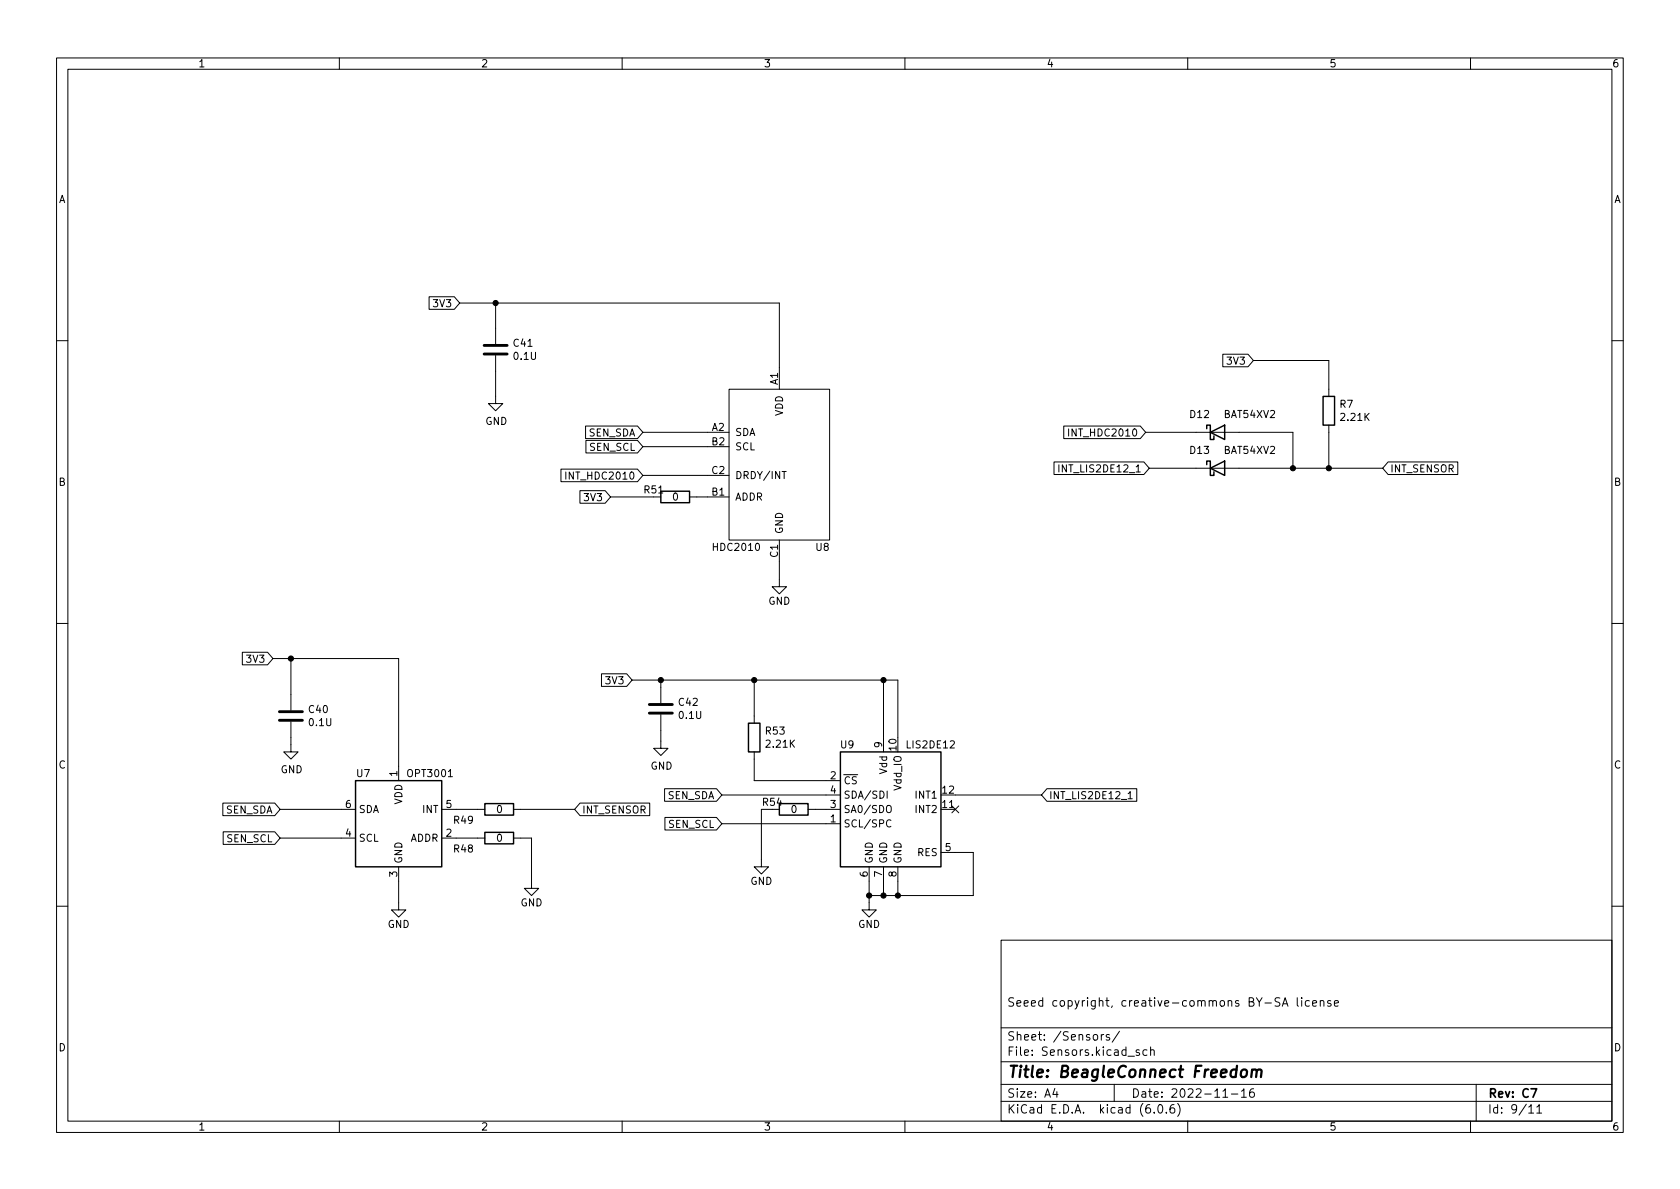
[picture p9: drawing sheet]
<svg xmlns="http://www.w3.org/2000/svg" width="297mm" height="210mm" viewBox="0 0 297 210" stroke-linecap="round" stroke-linejoin="round" font-family="sans-serif">
<g fill="none" stroke="#000" stroke-width=".18">
<path d="M10 10.2h277v190.1h-277zM12 12.2h273v186.1h-273zM60 10.2v2M110 10.2v2M160 10.2v2M210 10.2v2M260 10.2v2M75.9 52.5h4.4l1 1.1-1 1.1h-4.4zM81.3 53.6h56.5v15.2M87.6 53.6v7.2M10 60.2h2M87.6 62.9v8.5h1.3l-1.3 1.2-1.2-1.2h1.2"/>
<path d="M103.5 75.3h9.2l1 1.1-1 1.2h-9.2zM103.6 77.9h9.1l1 1.1-1 1.1h-9.1zM113.7 76.4h15.2M113.7 79h15.2M128.9 68.8h17.8v26.7h-17.8zM188.1 75.3h13.5l1 1.1-1 1.2h-13.5zM188.9 75.8v1.3M202.6 76.4h26v6.4M216.2 62.6h4.5l.9 1.1-.9 1.2h-4.5zM221.6 63.7h13.3v6.4M234.9 75.2v7.6M285 60.2h2"/>
<path d="M99.2 83h13.5l1 1.1-1 1.1h-13.5zM100 83.5v1.2M102.5 86.8h4.5l.9 1.1-.9 1.1h-4.5zM107.9 87.9h7.7M113.7 84.1h15.2M121.9 87.9h7M137.8 95.5v8.3h1.3l-1.3 1.2-1.3-1.2h1.3M138.3 83.4h.7M186.4 81.7h15.8l1 1.1-1 1.1h-15.8zM187.2 82.2v1.3M203.2 82.8h41.3M245.4 81.7h12.3v2.2h-12.3l-.9-1.1z"/>
<path d="M10 110.2h2M42.8 115.3h4.5l1 1.2-1 1.1h-4.5zM48.3 116.5h22.2v21.5M51.4 116.5v9.1M106.3 119.2h4.5l1 1.1-1 1.1h-4.5zM285 110.2h2M51.4 127.6v5.4h1.3l-1.3 1.2-1.2-1.2h1.2M111.8 120.3h46.9v10.1M116.8 126.4v5.9h1.3l-1.3 1.3-1.2-1.3h1.2M116.8 120.3v4M117.5 139.5h9.2l.9 1.1-.9 1.1h-9.2zM133.3 120.3v7.6"/>
<path d="M133.3 133v5h15.3M156.2 120.3v12.7M156.9 139.9v1.3M185.1 139.5h15.9v2.2h-15.9l-1-1.1zM39.4 142h9.2l.9 1.1-.9 1.1h-9.2zM39.5 147.1h9.1l.9 1.1-.9 1.1h-9.1zM49.5 143.1h13.4M49.5 148.2h13.4M70.5 153.3v7.6h1.3l-1.3 1.3-1.3-1.3h1.3M78.1 143.1h7.6M78.1 148.2h7.6M90.8 148.2h3.2v8.9h1.2l-1.2 1.3-1.3-1.3h1.3"/>
<path d="M90.8 143.1h10.8M102.6 142h12.3v2.2h-12.3l-1-1.1zM117.6 144.6h9.1l.9 1.1-.9 1.1h-9.1zM127.6 145.7h21M127.6 140.6h21M134.6 143.1v10.2h1.3l-1.3 1.3-1.3-1.3h1.3M142.9 143.1h5.7M153.7 153.3v7.6h1.2l-1.2 1.3-1.3-1.3h1.3M156.2 153.3v5.1M156.8 142.6l.2-.2a.43 .43 0 0 1 .6 .5v.4a.42 .42 0 0 1-.4 .4 .42 .42 0 0 1-.5-.4zM157.5 145.1a.6 .6 0 0 0-.8 .4 .6 .6 0 0 0 .6 .7l.2-.1M158.7 153.3v5.1"/>
<path d="M166.4 143.1h2.5M166.4 150.7h5.7v7.7h-18.4M168.3 142.5l1.2 1.2M168.9 140.6h15.2M169.5 142.5l-1.2 1.2M199.5 140.3l.3-.3v1.2M199.5 141.2h.7M10 160.2h2M177 166.3h108v32h-108zM226.3 176.5l-.6-.1-.3 .3 .2 .4 .6 .3v.4l-.2 .1h-.6M226.7 177.9l.5-1.5 .5 1.5M226.9 177.5h.7"/>
<path d="M229.4 176.4v1.3l.2 .2M230.1 176.4v.2M230.1 176.9v1M231.5 177l-.4-.1-.3 .3v.4l.1 .3h.6M232.1 177.4l.7-.1-.1-.3-.4-.1-.2 .2v.8h.6M233.4 177.1l.2-.2 .4 .1 .1 .9M233.4 176.9v1M235.3 177l-.4-.1-.2 .2 .1 .3 .5 .1v.4h-.6M235.9 177.4l.7-.1v-.3l-.5-.1-.2 .2 .1 .8h.6M285 160.2h2M60 198.3v2M110 198.3v2"/>
<path d="M160 198.3v2M177 194.8h108M177 191.8h108M177 187.8h108M177 181.8h108M186.5 192.5l-.4 1h1M186.9 193v1M194.7 182.9v1M195.1 182.9l-.2 .1-.2 .2M196.1 183l-.3-.1-.2 .2v.3l.5 .1v.4h-.5M197 191.8v3M197.9 182.4l-1.3 1.9"/>
<path d="M201.4 185.7l-.3-.1-.2 .2v.3l.5 .1v.4h-.5M202.8 185.7l-.4-.1-.3 .3v.4l.1 .3h.6M203.4 185.8l.2-.2 .4 .1 .1 .9M203.4 185.1v1.5M204.1 196.7v.1M204.9 195.4l.2-.1a.81 .81 0 0 1 .6 .7 .81 .81 0 0 1-.3 .8h-.2a.81 .81 0 0 1-.6-.6 .81 .81 0 0 1 .3-.8zM206.2 196.7v.1M207.6 195.3a.59 .59 0 0 0-.7 .7v.5l.1 .3h.4l.2-.1 .1-.5-.1-.2-.5-.1-.2 .3M208.2 195.1a1.72 1.72 0 0 1 0 2.3M210 198.3v2M216.2 194h.9M217.7 193.5h1.2"/>
<path d="M219.5 193l.4-.5v1.5M219.5 194h.9M221.6 192.5a.59 .59 0 0 0-.7 .7v.5l.2 .3h.4l.2-.1 .1-.5-.2-.2-.4-.1-.3 .3M260 198.3v2M261 191.8v6.5M270.3 195.8l.4-.5v1.5M270.3 196.8h.9M271.7 195.8l.5-.5v1.5M271.7 196.8h.9"/>
</g>
<path d="M270.7 192.5h1l-.6 1.5" fill="none" stroke="#000" stroke-width=".3"/>
<path d="M219.6 189.3a.52 .52 0 0 1 .5-.2 .52 .52 0 0 1 .4 .4l-.1 .6a.55 .55 0 0 1-.5 .4 .55 .55 0 0 1-.5-.4zM221.4 189.3a.49 .49 0 0 1 .8 .1l-.1 1.1M221.4 189.1l-.2 1.4M222.2 189.4a.5 .5 0 0 1 .8-.2l-.1 1.3" fill="none" stroke="#000" stroke-width=".4"/>
<path d="M213.4 75.8v-.6h.6v2.5h.6v-.6M214 76.4l2.5-1.2v2.5zM233.9 70.1h2.1v5.1h-2.1zM116.8 86.9h5.1v2h-5.1zM213.4 82.2v-.7h.6v2.6h.6v-.7M214 82.8l2.5-1.3v2.6zM62.9 138h15.2v15.3h-15.2zM132.3 127.9h2.1v5.1h-2.1zM148.6 133h17.8v20.3h-17.8zM85.7 142.1h5.1v2h-5.1zM85.7 147.2h5.1v2h-5.1zM137.8 142.1h5.1v2h-5.1z" fill="none" stroke="#000" stroke-width=".25"/>
<path d="M85.6 61.1h4.1M85.6 62.6h4.1M49.4 125.9h4.1M49.4 127.4h4.1M114.8 124.6h4.1M114.8 126.1h4.1" fill="none" stroke="#000" stroke-width=".51"/>
<g fill="#000" stroke="#000" stroke-width=".18">
<circle cx="87.6" cy="53.6" r=".46"/>
<circle cx="228.6" cy="82.8" r=".46"/>
<circle cx="234.9" cy="82.8" r=".46"/>
<circle cx="51.4" cy="116.5" r=".46"/>
<circle cx="116.8" cy="120.3" r=".46"/>
<circle cx="133.3" cy="120.3" r=".46"/>
<circle cx="156.2" cy="120.3" r=".46"/>
<circle cx="153.7" cy="158.4" r=".46"/>
<circle cx="156.2" cy="158.4" r=".46"/>
<circle cx="158.7" cy="158.4" r=".46"/>
</g>
<text font-size="2.8" x="178" y="190.6">Title: BeagleConnect Freedom</text>
<g font-size="2.1">
<text x="178" y="178">Seeed copyright, creative-commons BY-SA license</text>
<text x="178" y="184">Sheet: /Sensors/</text>
<text x="178" y="186.7">File: Sensors.kicad_sch</text>
<text x="178" y="196.9">KiCad E.D.A. kicad (6.0.6)</text>
<text x="178" y="194.1">Size: A4</text>
<text x="200" y="194.1">Date: 2022-11-16</text>
<text x="263" y="194.1">Rev: C7</text>
<text x="263" y="196.9">Id: 9/11</text>
</g>
<g font-size="1.8">
<text x="35" y="11.9">1</text>
<text x="85" y="11.9">2</text>
<text x="135" y="11.9">3</text>
<text x="185" y="11.9">4</text>
<text x="235" y="11.9">5</text>
<text x="285" y="11.9">6</text>
<text x="10.3" y="35.9">A</text>
<text x="285.3" y="35.9">A</text>
<text x="76.9" y="54.3">3V3</text>
<text x="90.9" y="61.3">C41</text>
<text x="90.9" y="63.6">0.1U</text>
<text x="217.2" y="64.5">3V3</text>
<text x="137.5" y="68.1" transform="rotate(-90 137.5 68.1)">A1</text>
<text x="85.8" y="75.1">GND</text>
<text x="104" y="77.2">SEN_SDA</text>
<text x="125.9" y="76.2">A2</text>
<text x="129.9" y="77.1">SDA</text>
<text x="138.4" y="73.6" transform="rotate(-90 138.4 73.6)">VDD</text>
<text x="189.7" y="77.2">INT_HDC2010</text>
<text x="210.5" y="73.9">D12</text>
<text x="216.5" y="73.9">BAT54XV2</text>
<text x="236.9" y="72.1">R7</text>
<text x="237.2" y="74.4">2.21K</text>
<text x="104.2" y="79.7">SEN_SCL</text>
<text x="125.9" y="78.7">B2</text>
<text x="125.9" y="83.8">C2</text>
<text x="129.9" y="79.6">SCL</text>
<text x="188" y="83.5">INT_LIS2DE12_1</text>
<text x="210.5" y="80.3">D13</text>
<text x="216.5" y="80.3">BAT54XV2</text>
<text x="245.7" y="83.5">INT_SENSOR</text>
<text x="10.3" y="85.9">B</text>
<text x="100.8" y="84.8">INT_HDC2010</text>
<text x="103.5" y="88.6">3V3</text>
<text x="114" y="87.2">R51</text>
<text x="118.9" y="88.5">0</text>
<text x="125.9" y="87.6">B1</text>
<text x="129.9" y="88.5">ADDR</text>
<text x="129.9" y="84.7">DRDY/INT</text>
<text x="285.3" y="85.9">B</text>
<text x="138.4" y="94.5" transform="rotate(-90 138.4 94.5)">GND</text>
<text x="126.3" y="97.4">HDC2010</text>
<text x="137.5" y="98.5" transform="rotate(-90 137.5 98.5)">C1</text>
<text x="144.3" y="97.4">U8</text>
<text x="135.8" y="106.9">GND</text>
<text x="43.8" y="117.2">3V3</text>
<text x="107.3" y="121">3V3</text>
<text x="120.1" y="124.8">C42</text>
<text x="54.7" y="126.1">C40</text>
<text x="54.7" y="128.4">0.1U</text>
<text x="120.1" y="127.1">0.1U</text>
<text x="135.4" y="129.9">R53</text>
<text x="10.3" y="135.9">C</text>
<text x="49.6" y="136.7">GND</text>
<text x="63.1" y="137.4">U7</text>
<text x="70.2" y="137.3" transform="rotate(-90 70.2 137.3)">1</text>
<text x="72.3" y="137.4">OPT3001</text>
<text x="115" y="136.1">GND</text>
<text x="135.6" y="132.2">2.21K</text>
<text x="146.8" y="137.8">2</text>
<text x="148.7" y="132.3">U9</text>
<text x="156" y="132.2" transform="rotate(-90 156 132.2)">9</text>
<text x="156.8" y="136.8" transform="rotate(-90 156.8 136.8)">Vdd</text>
<text x="158.5" y="132.7" transform="rotate(-90 158.5 132.7)">10</text>
<text x="160.5" y="132.3">LIS2DE12</text>
<text x="285.3" y="135.9">C</text>
<text x="39.9" y="143.8">SEN_SDA</text>
<text x="61.1" y="142.9">6</text>
<text x="63.4" y="143.8">SDA</text>
<text x="71.1" y="142.3" transform="rotate(-90 71.1 142.3)">VDD</text>
<text x="74.7" y="143.8">INT</text>
<text x="78.9" y="142.9">5</text>
<text x="87.8" y="143.8">0</text>
<text x="102.9" y="143.8">INT_SENSOR</text>
<text x="118" y="141.3">SEN_SDA</text>
<text x="134.9" y="142.5">R54</text>
<text x="139.9" y="143.8">0</text>
<text x="146.8" y="142.9">3</text>
<text x="146.8" y="140.3">4</text>
<text x="149.1" y="138.7">~{CS}</text>
<text x="149.1" y="143.8">SA0/SDO</text>
<text x="149.1" y="141.2">SDA/SDI</text>
<text x="159.4" y="139.7" transform="rotate(-90 159.4 139.7)">Vdd_IO</text>
<text x="162" y="143.8">INT2</text>
<text x="162" y="141.2">INT1</text>
<text x="166.7" y="142.9">11</text>
<text x="166.7" y="140.3">12</text>
<text x="185.4" y="141.3">INT_LIS2DE12_1</text>
<text x="40.1" y="148.9">SEN_SCL</text>
<text x="61.1" y="147.9">4</text>
<text x="63.4" y="148.8">SCL</text>
<text x="72.5" y="148.8">ADDR</text>
<text x="78.9" y="147.9">2</text>
<text x="80.3" y="145.7">R49</text>
<text x="87.8" y="148.8">0</text>
<text x="118.2" y="146.4">SEN_SCL</text>
<text x="146.8" y="145.4">1</text>
<text x="149.1" y="146.3">SCL/SPC</text>
<text x="70.2" y="155" transform="rotate(-90 70.2 155)">3</text>
<text x="71.1" y="152.8" transform="rotate(-90 71.1 152.8)">GND</text>
<text x="80.3" y="150.7">R48</text>
<text x="153.4" y="155" transform="rotate(-90 153.4 155)">6</text>
<text x="154.3" y="152.8" transform="rotate(-90 154.3 152.8)">GND</text>
<text x="156" y="155" transform="rotate(-90 156 155)">7</text>
<text x="156.8" y="152.8" transform="rotate(-90 156.8 152.8)">GND</text>
<text x="158.5" y="155" transform="rotate(-90 158.5 155)">8</text>
<text x="159.4" y="152.8" transform="rotate(-90 159.4 152.8)">GND</text>
<text x="162.2" y="151.4">RES</text>
<text x="167.1" y="150.5">5</text>
<text x="92" y="160.3">GND</text>
<text x="132.7" y="156.5">GND</text>
<text x="68.5" y="164.1">GND</text>
<text x="151.7" y="164.1">GND</text>
<text x="10.3" y="185.9">D</text>
<text x="285.3" y="185.9">D</text>
<text x="35" y="199.9">1</text>
<text x="85" y="199.9">2</text>
<text x="135" y="199.9">3</text>
<text x="185" y="199.9">4</text>
<text x="235" y="199.9">5</text>
<text x="285" y="199.9">6</text>
</g>
</svg>
